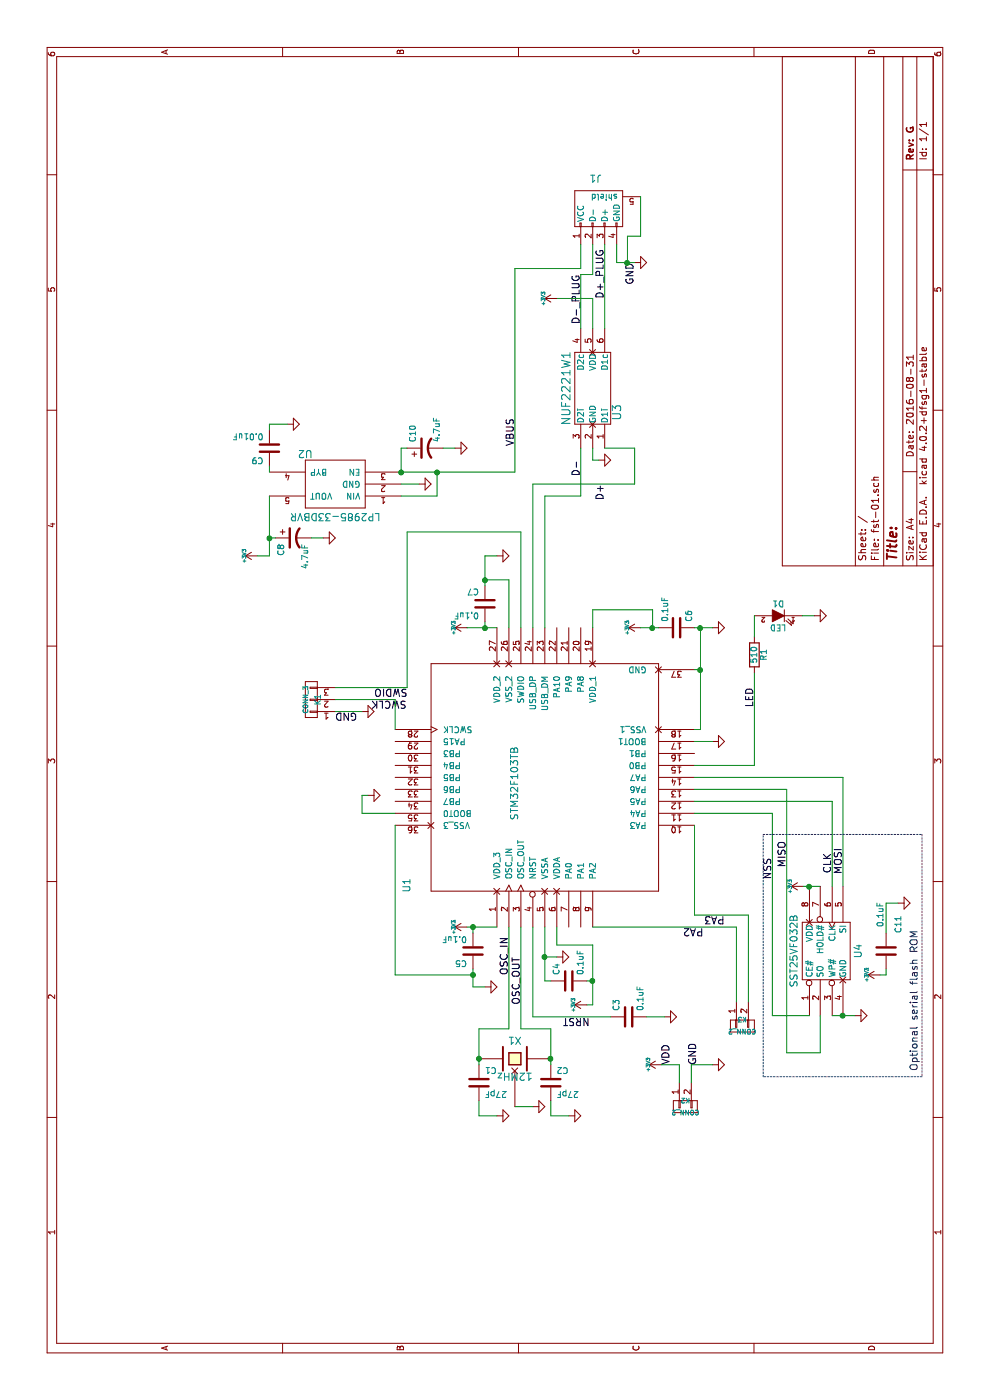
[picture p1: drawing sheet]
EESchema Schematic File Version 2
LIBS:crystal-gnd
LIBS:nuf2221w1
LIBS:stm32f103
LIBS:power
LIBS:device
LIBS:conn
LIBS:sst25vf032b
LIBS:lp2985-33
LIBS:fst-01-cache
EELAYER 25 0
EELAYER END
$Descr A4 11693 8268
encoding utf-8
Sheet 1 1
Title ""
Date "2016-08-31"
Rev "G"
Comp ""
Comment1 ""
Comment2 ""
Comment3 ""
Comment4 ""
$EndDescr
$Comp
L CONN_01X02 K3
U 1 1
P 3125 6200
F 0 "K3" V 3075 6200 40  0000 C CNN
F 1 "CONN_2" V 3175 6200 40  0000 C CNN
F 2 "FST:SIL-2-2" H 3125 6200 60  0001 C CNN
F 3 "" H 3125 6200 60  0001 C CNN
	1    3125 6200
	-1   0    0    -1  
$EndComp
$Comp
L CONN_01X02 K2
U 1 1
P 2450 5725
F 0 "K2" V 2400 5725 40  0000 C CNN
F 1 "CONN_2" V 2500 5725 40  0000 C CNN
F 2 "FST:SIL-2-0" H 2450 5725 60  0001 C CNN
F 3 "" H 2450 5725 60  0001 C CNN
	1    2450 5725
	-1   0    0    -1  
$EndComp
$Comp
L +3V3 #PWR01
U 1 1
P 3550 7350
F 0 "#PWR01" H 3550 7310 30  0001 C CNN
F 1 "+3V3" H 3550 7460 30  0000 C CNN
F 2 "" H 3550 7350 60  0001 C CNN
F 3 "" H 3550 7350 60  0001 C CNN
	1    3550 7350
	1    0    0    -1  
$EndComp
$Comp
L C C11
U 1 1
P 3750 7400
F 0 "C11" V 3650 7550 50  0000 L CNN
F 1 "0.1uF" V 3800 7600 50  0000 L CNN
F 2 "FST:c_0402" H 3750 7400 60  0001 C CNN
F 3 "" H 3750 7400 60  0001 C CNN
	1    3750 7400
	0    1    -1   0   
$EndComp
$Comp
L GND #PWR02
U 1 1
P 4150 7500
F 0 "#PWR02" H 4150 7500 30  0001 C CNN
F 1 "GND" H 4150 7430 30  0001 C CNN
F 2 "" H 4150 7500 60  0001 C CNN
F 3 "" H 4150 7500 60  0001 C CNN
	1    4150 7500
	1    0    0    -1  
$EndComp
Text Label 4350 6450 0    60   ~ 0
NSS
$Comp
L GND #PWR03
U 1 1
P 3210 7140
F 0 "#PWR03" H 3210 7140 30  0001 C CNN
F 1 "GND" H 3210 7070 30  0001 C CNN
F 2 "" H 3210 7140 60  0001 C CNN
F 3 "" H 3210 7140 60  0001 C CNN
	1    3210 7140
	-1   0    0    -1  
$EndComp
$Comp
L +3V3 #PWR04
U 1 1
P 4290 6710
F 0 "#PWR04" H 4290 6670 30  0001 C CNN
F 1 "+3V3" H 4290 6820 30  0000 C CNN
F 2 "" H 4290 6710 60  0001 C CNN
F 3 "" H 4290 6710 60  0001 C CNN
	1    4290 6710
	1    0    0    -1  
$EndComp
$Comp
L SST25VF032B U4
U 1 1
P 3750 6900
F 0 "U4" H 3750 6630 60  0000 C CNN
F 1 "SST25VF032B" H 3750 7165 60  0000 C CNN
F 2 "FST:WSON8" H 3750 6900 60  0001 C CNN
F 3 "" H 3750 6900 60  0001 C CNN
	1    3750 6900
	1    0    0    -1  
$EndComp
$Comp
L GND #PWR05
U 1 1
P 2450 4450
F 0 "#PWR05" H 2450 4450 30  0001 C CNN
F 1 "GND" H 2450 4380 30  0001 C CNN
F 2 "" H 2450 4450 60  0001 C CNN
F 3 "" H 2450 4450 60  0001 C CNN
	1    2450 4450
	1    0    0    -1  
$EndComp
$Comp
L CRYSTAL X1
U 1 1
P 2850 4300
F 0 "X1" H 2850 4450 60  0000 C CNN
F 1 "12MHz" H 2850 4150 60  0000 C CNN
F 2 "FST:ABM8G" H 2850 4300 60  0001 C CNN
F 3 "" H 2850 4300 60  0001 C CNN
	1    2850 4300
	0    1    1    0   
$EndComp
Text Label 4395 7040 0    60   ~ 0
MOSI
Text Label 4400 6950 0    60   ~ 0
CLK
Text Label 4450 6570 0    60   ~ 0
MISO
Text Label 4050 6050 1    60   ~ 0
PA3
Text Label 3950 5875 1    60   ~ 0
PA2
$Comp
L STM32F103TB U1
U 1 1
P 5200 4550
F 0 "U1" H 4300 5700 60  0000 C CNN
F 1 "STM32F103TB" H 5150 4800 60  0000 C CNN
F 2 "FST:QFN36" H 5200 4550 60  0001 C CNN
F 3 "" H 5200 4550 60  0001 C CNN
	1    5200 4550
	1    0    0    -1  
$EndComp
$Comp
L NUF2221W1 U3
U 1 1
P 8450 4950
F 0 "U3" H 8250 5150 70  0000 C CNN
F 1 "NUF2221W1" H 8450 4725 70  0000 C CNN
F 2 "FST:SOT363" H 8450 4950 60  0001 C CNN
F 3 "" H 8450 4950 60  0001 C CNN
	1    8450 4950
	1    0    0    1   
$EndComp
Text Label 5950 6300 2    60   ~ 0
LED
Text Label 7650 5050 2    60   ~ 0
D+
Text Label 7850 4850 2    60   ~ 0
D-
Text Label 3700 4350 2    60   ~ 0
OSC_OUT
Text Label 3550 4250 0    60   ~ 0
OSC_IN
Text Label 3200 4700 3    60   ~ 0
NRST
Text Label 8200 4300 2    60   ~ 0
VBUS
$Comp
L GND #PWR06
U 1 1
P 2800 5950
F 0 "#PWR06" H 2800 5950 30  0001 C CNN
F 1 "GND" H 2800 5880 30  0001 C CNN
F 2 "" H 2800 5950 60  0001 C CNN
F 3 "" H 2800 5950 60  0001 C CNN
	1    2800 5950
	-1   0    0    -1  
$EndComp
Text Label 2800 5825 0    60   ~ 0
GND
$Comp
L CONN_01X03 K1
U 1 1
P 5850 2600
F 0 "K1" V 5800 2600 50  0000 C CNN
F 1 "CONN_3" V 5900 2600 40  0000 C CNN
F 2 "FST:SIL-3-2" H 5850 2600 60  0001 C CNN
F 3 "" H 5850 2600 60  0001 C CNN
	1    5850 2600
	0    -1   -1   0   
$EndComp
$Comp
L USB_A J1
U 1 1
P 9950 5050
F 0 "J1" H 9875 5300 60  0000 C CNN
F 1 "USB_A" H 10000 4750 60  0001 C CNN
F 2 "FST:USB-A-PLUG" H 9950 5050 60  0001 C CNN
F 3 "" H 9950 5050 60  0001 C CNN
F 4 "VCC" H 10275 5200 50  0001 C CNN "VCC"
F 5 "D+" H 10250 5100 50  0001 C CNN "Data+"
F 6 "D-" H 10250 5000 50  0001 C CNN "Data-"
F 7 "GND" H 10275 4900 50  0001 C CNN "Ground"
	1    9950 5050
	0    1    1    0   
$EndComp
Text Label 9500 5300 2    60   ~ 0
GND
Text Label 2800 5600 0    60   ~ 0
VDD
Text Label 5750 2800 3    60   ~ 0
GND
Text Label 5950 3125 3    60   ~ 0
SWDIO
Text Label 5850 3100 3    60   ~ 0
SWCLK
$Comp
L CP1 C10
U 1 1
P 7950 3550
F 0 "C10" H 8000 3650 50  0000 L CNN
F 1 "4.7uF" H 8000 3450 50  0000 L CNN
F 2 "FST:c_0603" H 7950 3550 60  0001 C CNN
F 3 "" H 7950 3550 60  0001 C CNN
	1    7950 3550
	1    0    0    -1  
$EndComp
$Comp
L CP1 C8
U 1 1
P 7200 2450
F 0 "C8" H 7250 2550 50  0000 L CNN
F 1 "4.7uF" H 7250 2350 50  0000 L CNN
F 2 "FST:c_0603" H 7200 2450 60  0001 C CNN
F 3 "" H 7200 2450 60  0001 C CNN
	1    7200 2450
	-1   0    0    -1  
$EndComp
$Comp
L GND #PWR07
U 1 1
P 6550 6800
F 0 "#PWR07" H 6550 6800 30  0001 C CNN
F 1 "GND" H 6550 6730 30  0001 C CNN
F 2 "" H 6550 6800 60  0001 C CNN
F 3 "" H 6550 6800 60  0001 C CNN
	1    6550 6800
	1    0    0    -1  
$EndComp
$Comp
L LED D1
U 1 1
P 6550 6500
F 0 "D1" H 6550 6600 50  0000 C CNN
F 1 "LED" H 6550 6400 50  0000 C CNN
F 2 "FST:LED0603" H 6550 6500 60  0001 C CNN
F 3 "" H 6550 6500 60  0001 C CNN
	1    6550 6500
	0    1    -1   0   
$EndComp
$Comp
L R R1
U 1 1
P 6225 6300
F 0 "R1" V 6305 6300 50  0000 C CNN
F 1 "510" V 6225 6300 50  0000 C CNN
F 2 "FST:r_0402" H 6225 6300 60  0001 C CNN
F 3 "" H 6225 6300 60  0001 C CNN
	1    6225 6300
	0    1    1    0   
$EndComp
$Comp
L GND #PWR08
U 1 1
P 5750 3025
F 0 "#PWR08" H 5750 3025 30  0001 C CNN
F 1 "GND" H 5750 2955 30  0001 C CNN
F 2 "" H 5750 3025 60  0001 C CNN
F 3 "" H 5750 3025 60  0001 C CNN
	1    5750 3025
	1    0    0    -1  
$EndComp
$Comp
L +3V3 #PWR09
U 1 1
P 2800 5525
F 0 "#PWR09" H 2800 5485 30  0001 C CNN
F 1 "+3V3" H 2800 5635 30  0000 C CNN
F 2 "" H 2800 5525 60  0001 C CNN
F 3 "" H 2800 5525 60  0001 C CNN
	1    2800 5525
	1    0    0    -1  
$EndComp
$Comp
L GND #PWR010
U 1 1
P 5050 3075
F 0 "#PWR010" H 5050 3075 30  0001 C CNN
F 1 "GND" H 5050 3005 30  0001 C CNN
F 2 "" H 5050 3075 60  0001 C CNN
F 3 "" H 5050 3075 60  0001 C CNN
	1    5050 3075
	1    0    0    -1  
$EndComp
$Comp
L GND #PWR011
U 1 1
P 5500 5950
F 0 "#PWR011" H 5500 5950 30  0001 C CNN
F 1 "GND" H 5500 5880 30  0001 C CNN
F 2 "" H 5500 5950 60  0001 C CNN
F 3 "" H 5500 5950 60  0001 C CNN
	1    5500 5950
	1    0    0    -1  
$EndComp
$Comp
L GND #PWR012
U 1 1
P 3200 5550
F 0 "#PWR012" H 3200 5550 30  0001 C CNN
F 1 "GND" H 3200 5480 30  0001 C CNN
F 2 "" H 3200 5550 60  0001 C CNN
F 3 "" H 3200 5550 60  0001 C CNN
	1    3200 5550
	1    0    0    -1  
$EndComp
$Comp
L C C3
U 1 1
P 3200 5250
F 0 "C3" H 3250 5350 50  0000 L CNN
F 1 "0.1uF" H 3250 5150 50  0000 L CNN
F 2 "FST:c_0402" H 3200 5250 60  0001 C CNN
F 3 "" H 3200 5250 60  0001 C CNN
	1    3200 5250
	1    0    0    -1  
$EndComp
$Comp
L +3V3 #PWR013
U 1 1
P 6450 5350
F 0 "#PWR013" H 6450 5310 30  0001 C CNN
F 1 "+3V3" H 6450 5460 30  0000 C CNN
F 2 "" H 6450 5350 60  0001 C CNN
F 3 "" H 6450 5350 60  0001 C CNN
	1    6450 5350
	1    0    0    -1  
$EndComp
$Comp
L C C6
U 1 1
P 6450 5650
F 0 "C6" H 6500 5750 50  0000 L CNN
F 1 "0.1uF" H 6500 5550 50  0000 L CNN
F 2 "FST:c_0402" H 6450 5650 60  0001 C CNN
F 3 "" H 6450 5650 60  0001 C CNN
	1    6450 5650
	1    0    0    1   
$EndComp
$Comp
L GND #PWR014
U 1 1
P 6450 5950
F 0 "#PWR014" H 6450 5950 30  0001 C CNN
F 1 "GND" H 6450 5880 30  0001 C CNN
F 2 "" H 6450 5950 60  0001 C CNN
F 3 "" H 6450 5950 60  0001 C CNN
	1    6450 5950
	1    0    0    -1  
$EndComp
$Comp
L +3V3 #PWR015
U 1 1
P 3300 4900
F 0 "#PWR015" H 3300 4860 30  0001 C CNN
F 1 "+3V3" H 3300 5010 30  0000 C CNN
F 2 "" H 3300 4900 60  0001 C CNN
F 3 "" H 3300 4900 60  0001 C CNN
	1    3300 4900
	-1   0    0    -1  
$EndComp
$Comp
L C C4
U 1 1
P 3500 4750
F 0 "C4" H 3550 4850 50  0000 L CNN
F 1 "0.1uF" H 3550 4650 50  0000 L CNN
F 2 "FST:c_0402" H 3500 4750 60  0001 C CNN
F 3 "" H 3500 4750 60  0001 C CNN
	1    3500 4750
	1    0    0    -1  
$EndComp
$Comp
L GND #PWR016
U 1 1
P 3700 4650
F 0 "#PWR016" H 3700 4650 30  0001 C CNN
F 1 "GND" H 3700 4580 30  0001 C CNN
F 2 "" H 3700 4650 60  0001 C CNN
F 3 "" H 3700 4650 60  0001 C CNN
	1    3700 4650
	-1   0    0    -1  
$EndComp
$Comp
L +3V3 #PWR017
U 1 1
P 3950 3900
F 0 "#PWR017" H 3950 3860 30  0001 C CNN
F 1 "+3V3" H 3950 4010 30  0000 C CNN
F 2 "" H 3950 3900 60  0001 C CNN
F 3 "" H 3950 3900 60  0001 C CNN
	1    3950 3900
	-1   0    0    -1  
$EndComp
$Comp
L C C5
U 1 1
P 3750 3950
F 0 "C5" H 3800 4050 50  0000 L CNN
F 1 "0.1uF" H 3800 3850 50  0000 L CNN
F 2 "FST:c_0402" H 3750 3950 60  0001 C CNN
F 3 "" H 3750 3950 60  0001 C CNN
	1    3750 3950
	0    -1   -1   0   
$EndComp
$Comp
L GND #PWR018
U 1 1
P 3450 4050
F 0 "#PWR018" H 3450 4050 30  0001 C CNN
F 1 "GND" H 3450 3980 30  0001 C CNN
F 2 "" H 3450 4050 60  0001 C CNN
F 3 "" H 3450 4050 60  0001 C CNN
	1    3450 4050
	-1   0    0    -1  
$EndComp
$Comp
L GND #PWR019
U 1 1
P 7050 4150
F 0 "#PWR019" H 7050 4150 30  0001 C CNN
F 1 "GND" H 7050 4080 30  0001 C CNN
F 2 "" H 7050 4150 60  0001 C CNN
F 3 "" H 7050 4150 60  0001 C CNN
	1    7050 4150
	1    0    0    -1  
$EndComp
$Comp
L C C7
U 1 1
P 6650 4050
F 0 "C7" H 6700 4150 50  0000 L CNN
F 1 "0.1uF" H 6700 3950 50  0000 L CNN
F 2 "FST:c_0402" H 6650 4050 60  0001 C CNN
F 3 "" H 6650 4050 60  0001 C CNN
	1    6650 4050
	0    1    -1   0   
$EndComp
$Comp
L +3V3 #PWR020
U 1 1
P 6450 3900
F 0 "#PWR020" H 6450 3860 30  0001 C CNN
F 1 "+3V3" H 6450 4010 30  0000 C CNN
F 2 "" H 6450 3900 60  0001 C CNN
F 3 "" H 6450 3900 60  0001 C CNN
	1    6450 3900
	1    0    0    -1  
$EndComp
$Comp
L GND #PWR021
U 1 1
P 7950 3800
F 0 "#PWR021" H 7950 3800 30  0001 C CNN
F 1 "GND" H 7950 3730 30  0001 C CNN
F 2 "" H 7950 3800 60  0001 C CNN
F 3 "" H 7950 3800 60  0001 C CNN
	1    7950 3800
	1    0    0    -1  
$EndComp
$Comp
L C C9
U 1 1
P 7950 2250
F 0 "C9" H 8000 2350 50  0000 L CNN
F 1 "0.01uF" H 8000 2150 50  0000 L CNN
F 2 "FST:c_0402" H 7950 2250 60  0001 C CNN
F 3 "" H 7950 2250 60  0001 C CNN
	1    7950 2250
	0    -1   -1   0   
$EndComp
$Comp
L +3V3 #PWR022
U 1 1
P 7050 2150
F 0 "#PWR022" H 7050 2110 30  0001 C CNN
F 1 "+3V3" H 7050 2260 30  0000 C CNN
F 2 "" H 7050 2150 60  0001 C CNN
F 3 "" H 7050 2150 60  0001 C CNN
	1    7050 2150
	1    0    0    -1  
$EndComp
$Comp
L GND #PWR023
U 1 1
P 7200 2700
F 0 "#PWR023" H 7200 2700 30  0001 C CNN
F 1 "GND" H 7200 2630 30  0001 C CNN
F 2 "" H 7200 2700 60  0001 C CNN
F 3 "" H 7200 2700 60  0001 C CNN
	1    7200 2700
	1    0    0    -1  
$EndComp
$Comp
L GND #PWR024
U 1 1
P 8150 2400
F 0 "#PWR024" H 8150 2400 30  0001 C CNN
F 1 "GND" H 8150 2330 30  0001 C CNN
F 2 "" H 8150 2400 60  0001 C CNN
F 3 "" H 8150 2400 60  0001 C CNN
	1    8150 2400
	1    0    0    -1  
$EndComp
$Comp
L GND #PWR025
U 1 1
P 7650 3500
F 0 "#PWR025" H 7650 3500 30  0001 C CNN
F 1 "GND" H 7650 3430 30  0001 C CNN
F 2 "" H 7650 3500 60  0001 C CNN
F 3 "" H 7650 3500 60  0001 C CNN
	1    7650 3500
	1    0    0    -1  
$EndComp
$Comp
L LP2985-33 U2
U 1 1
P 7650 2800
F 0 "U2" H 7400 3050 60  0000 C CNN
F 1 "LP2985-33DBVR" H 7650 2525 60  0000 C CNN
F 2 "FST:SOT23-5" H 7650 2800 60  0001 C CNN
F 3 "" H 7650 2800 60  0001 C CNN
	1    7650 2800
	0    1    1    0   
$EndComp
$Comp
L GND #PWR026
U 1 1
P 2375 4750
F 0 "#PWR026" H 2375 4750 30  0001 C CNN
F 1 "GND" H 2375 4680 30  0001 C CNN
F 2 "" H 2375 4750 60  0001 C CNN
F 3 "" H 2375 4750 60  0001 C CNN
	1    2375 4750
	1    0    0    -1  
$EndComp
$Comp
L GND #PWR027
U 1 1
P 2375 4150
F 0 "#PWR027" H 2375 4150 30  0001 C CNN
F 1 "GND" H 2375 4080 30  0001 C CNN
F 2 "" H 2375 4150 60  0001 C CNN
F 3 "" H 2375 4150 60  0001 C CNN
	1    2375 4150
	1    0    0    -1  
$EndComp
$Comp
L C C2
U 1 1
P 2650 4600
F 0 "C2" H 2700 4700 50  0000 L CNN
F 1 "27pF" H 2700 4500 50  0000 L CNN
F 2 "FST:c_0402" H 2650 4600 60  0001 C CNN
F 3 "" H 2650 4600 60  0001 C CNN
	1    2650 4600
	0    1    1    0   
$EndComp
$Comp
L C C1
U 1 1
P 2650 4000
F 0 "C1" H 2700 4100 50  0000 L CNN
F 1 "27pF" H 2700 3900 50  0000 L CNN
F 2 "FST:c_0402" H 2650 4000 60  0001 C CNN
F 3 "" H 2650 4000 60  0001 C CNN
	1    2650 4000
	0    1    1    0   
$EndComp
Text Label 9200 5050 0    60   ~ 0
D+_PLUG
Text Label 9400 4850 2    60   ~ 0
D-_PLUG
$Comp
L GND #PWR028
U 1 1
P 7850 5000
F 0 "#PWR028" H 7850 5000 30  0001 C CNN
F 1 "GND" H 7850 4930 30  0001 C CNN
F 2 "" H 7850 5000 60  0001 C CNN
F 3 "" H 7850 5000 60  0001 C CNN
	1    7850 5000
	1    0    0    -1  
$EndComp
$Comp
L GND #PWR029
U 1 1
P 9500 5300
F 0 "#PWR029" H 9500 5300 30  0001 C CNN
F 1 "GND" H 9500 5230 30  0001 C CNN
F 2 "" H 9500 5300 60  0001 C CNN
F 3 "" H 9500 5300 60  0001 C CNN
	1    9500 5300
	1    0    0    -1  
$EndComp
Wire Wire Line
	3550 7400 3550 7350
Connection ~ 3210 7040
Wire Wire Line
	3210 6950 3210 7140
Wire Wire Line
	4900 5800 4900 6450
Wire Wire Line
	4900 6450 3210 6450
Wire Wire Line
	3210 6450 3210 6760
Wire Wire Line
	4290 7040 5200 7040
Wire Wire Line
	5200 7040 5200 5800
Wire Wire Line
	2450 4300 2450 4450
Wire Wire Line
	3950 4950 3950 6150
Wire Wire Line
	3950 6150 3325 6150
Wire Wire Line
	4800 5800 4050 5800
Wire Wire Line
	2800 5525 2800 5675
Connection ~ 6450 5450
Wire Wire Line
	6450 4950 6600 4950
Wire Wire Line
	6600 4950 6600 5450
Wire Wire Line
	6600 5450 6450 5450
Connection ~ 3550 3950
Wire Wire Line
	3550 3300 3550 3950
Wire Wire Line
	3550 3300 4800 3300
Wire Wire Line
	5600 5850 6450 5850
Wire Wire Line
	5600 5850 5600 5800
Wire Wire Line
	6450 5350 6450 5500
Wire Wire Line
	3950 4450 3200 4450
Wire Wire Line
	7750 4300 9450 4300
Wire Wire Line
	7650 4450 7650 5300
Wire Wire Line
	7650 4450 6450 4450
Wire Wire Line
	7850 5000 7850 4950
Wire Wire Line
	7850 4950 7950 4950
Wire Wire Line
	8950 4850 9400 4850
Wire Wire Line
	7950 4850 7550 4850
Wire Wire Line
	7550 4850 7550 4550
Wire Wire Line
	5300 6300 6075 6300
Wire Wire Line
	5950 2800 5950 3400
Wire Wire Line
	7050 2250 7550 2250
Wire Wire Line
	7550 3650 7750 3650
Wire Wire Line
	7550 3650 7550 3350
Wire Wire Line
	7750 3350 7950 3350
Wire Wire Line
	9450 4300 9450 4850
Wire Wire Line
	6550 6700 6550 6800
Wire Wire Line
	4900 3300 4900 3025
Wire Wire Line
	3200 5400 3200 5550
Wire Wire Line
	3950 4350 3100 4350
Wire Wire Line
	6450 4050 6500 4050
Connection ~ 3500 4950
Wire Wire Line
	3300 4950 3300 4900
Wire Wire Line
	3300 4950 3800 4950
Connection ~ 3700 4550
Wire Wire Line
	3500 4550 3950 4550
Wire Wire Line
	3700 4650 3700 4550
Connection ~ 6850 4050
Wire Wire Line
	6800 4050 7050 4050
Wire Wire Line
	7050 4050 7050 4150
Wire Wire Line
	6850 4050 6850 4250
Wire Wire Line
	6850 4250 6450 4250
Connection ~ 6450 4050
Wire Wire Line
	2375 4600 2500 4600
Wire Wire Line
	2375 4600 2375 4750
Connection ~ 2850 4600
Wire Wire Line
	2800 4600 3100 4600
Wire Wire Line
	3100 4600 3100 4350
Wire Wire Line
	7550 4550 6450 4550
Wire Wire Line
	3100 4000 3100 4250
Wire Wire Line
	2800 4000 3100 4000
Connection ~ 2850 4000
Wire Wire Line
	2375 4150 2375 4000
Wire Wire Line
	2375 4000 2500 4000
Connection ~ 7200 2250
Wire Wire Line
	8150 2250 8150 2400
Wire Wire Line
	7950 3700 7950 3800
Wire Wire Line
	7200 2700 7200 2600
Wire Wire Line
	3450 4050 3450 3950
Wire Wire Line
	3450 3950 3600 3950
Wire Wire Line
	3950 4650 3800 4650
Wire Wire Line
	3800 4650 3800 4950
Wire Wire Line
	3100 4250 3950 4250
Wire Wire Line
	6450 3900 6450 4150
Wire Wire Line
	5500 5800 5500 5950
Wire Wire Line
	4900 3025 5050 3025
Wire Wire Line
	5050 3025 5050 3075
Wire Wire Line
	6375 6300 6550 6300
Wire Wire Line
	9500 5300 9500 5150
Wire Wire Line
	9500 5150 9650 5150
Wire Wire Line
	9450 4850 9650 4850
Wire Wire Line
	5950 3400 7250 3400
Wire Wire Line
	7250 3400 7250 4350
Wire Wire Line
	7250 4350 6450 4350
Wire Wire Line
	5750 3025 5750 2800
Wire Wire Line
	7050 2250 7050 2150
Connection ~ 7750 3350
Wire Wire Line
	7650 3350 7650 3500
Wire Wire Line
	3950 3900 3950 4150
Wire Wire Line
	7750 3350 7750 4300
Connection ~ 7750 3650
Wire Wire Line
	9400 4850 9400 4950
Wire Wire Line
	9400 4950 9650 4950
Wire Wire Line
	7650 5300 7950 5300
Wire Wire Line
	7950 5300 7950 5050
Wire Wire Line
	8950 5050 9650 5050
Wire Wire Line
	9200 4650 9200 4950
Wire Wire Line
	9200 4950 8950 4950
Wire Wire Line
	3200 4450 3200 5100
Wire Wire Line
	6450 5800 6450 5950
Connection ~ 6450 5850
Connection ~ 3950 3950
Wire Wire Line
	6100 5800 6100 5850
Connection ~ 6100 5850
Wire Wire Line
	5600 3300 5850 3300
Wire Wire Line
	5850 3300 5850 2800
Wire Wire Line
	2800 5775 2800 5950
Wire Wire Line
	3325 6250 4050 6250
Wire Wire Line
	4050 6250 4050 5800
Wire Wire Line
	5000 5800 5000 6950
Wire Wire Line
	5000 6950 4290 6950
Wire Wire Line
	3210 6850 2900 6850
Wire Wire Line
	2900 6850 2900 6570
Wire Wire Line
	2900 6570 5100 6570
Wire Wire Line
	5100 6570 5100 5800
Wire Wire Line
	4290 6710 4290 6850
Connection ~ 4290 6760
Wire Wire Line
	5300 5800 5300 6300
Wire Wire Line
	4150 7400 4150 7500
Wire Wire Line
	3900 7400 4150 7400
Wire Wire Line
	7200 2300 7200 2250
Wire Wire Line
	7750 2250 7800 2250
Wire Wire Line
	8100 2250 8150 2250
Wire Wire Line
	7950 3350 7950 3400
Wire Wire Line
	3950 3950 3900 3950
Wire Wire Line
	3500 4600 3500 4550
Wire Wire Line
	3500 4900 3500 4950
Wire Wire Line
	2800 5675 2650 5675
Wire Wire Line
	2650 5775 2800 5775
Wire Wire Line
	3550 7400 3600 7400
Wire Notes Line
	2700 6375 4725 6375
Wire Notes Line
	4725 6375 4725 7700
Wire Notes Line
	4725 7700 2700 7700
Wire Notes Line
	2700 7700 2700 6375
Text Notes 2750 7675 0    60   ~ 0
Optional serial flash ROM
$Comp
L +3V3 #PWR030
U 1 1
P 9200 4650
F 0 "#PWR030" H 9200 4610 30  0001 C CNN
F 1 "+3V3" H 9200 4760 30  0000 C CNN
F 2 "" H 9200 4650 60  0001 C CNN
F 3 "" H 9200 4650 60  0001 C CNN
	1    9200 4650
	1    0    0    -1  
$EndComp
Wire Wire Line
	10050 5350 9720 5350
Wire Wire Line
	9720 5350 9720 5240
Wire Wire Line
	9720 5240 9500 5240
Connection ~ 9500 5240
$EndSCHEMATC
